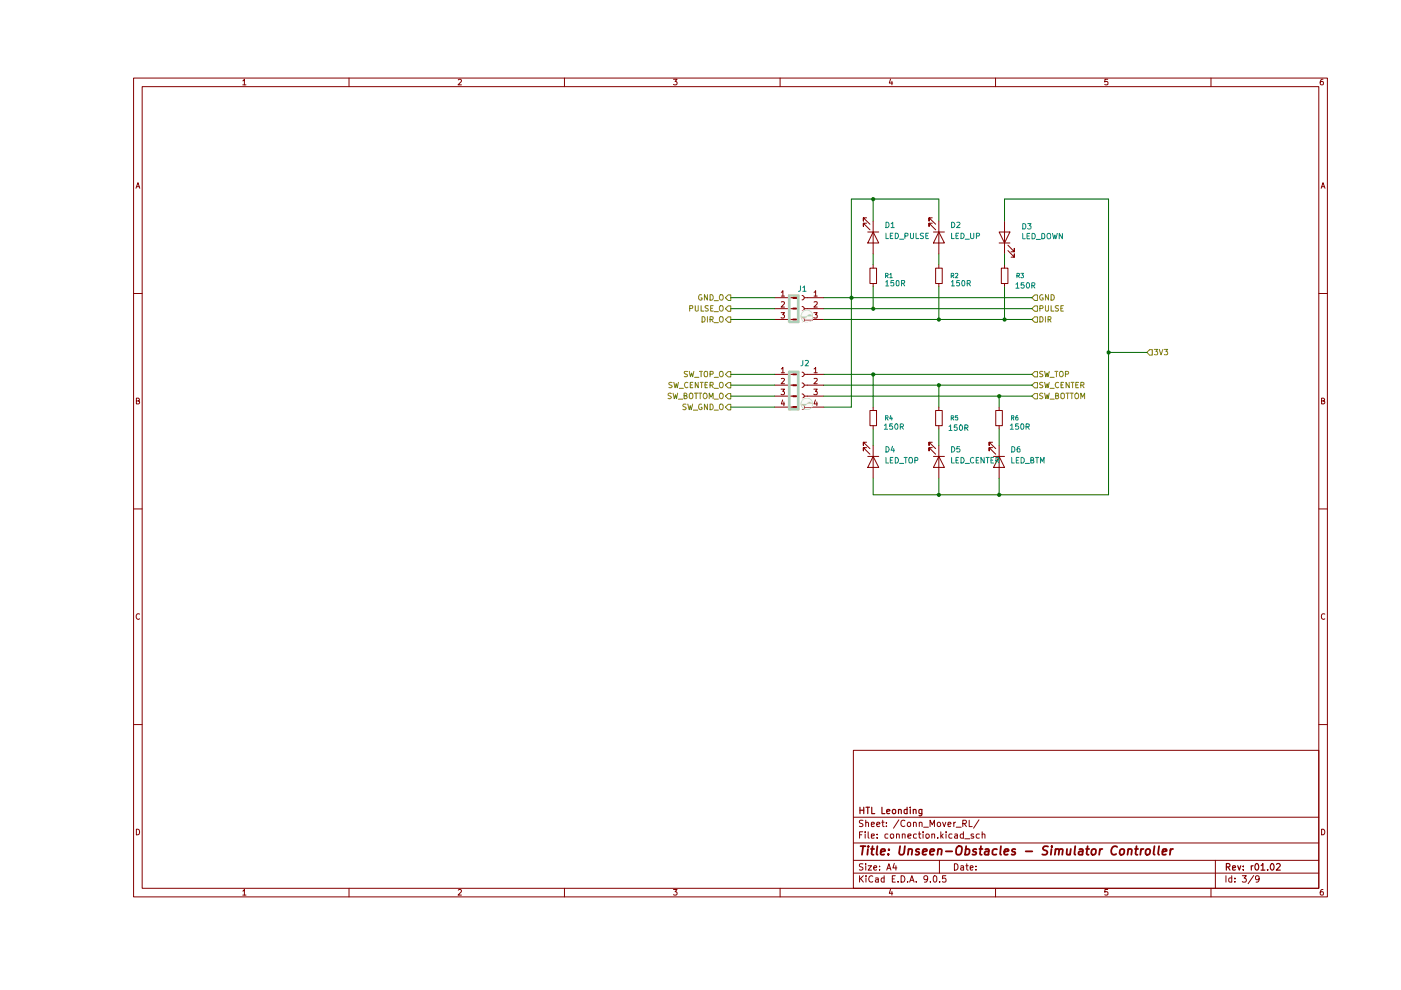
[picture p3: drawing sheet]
(kicad_sch
 (version 20250114)
 (generator "eeschema")
 (generator_version "9.0")
 (paper "A4")
 (title_block
  (title "Unseen-Obstacles - Simulator Controller")
  (rev "r01.02")
  (company "HTL Leonding"))
 (lib_symbols
  (symbol "Connector:Conn_01x03_Pin"
   (pin_names
    (offset 1.016) (hide yes)) (exclude_from_sim no) (in_bom yes) (on_board yes)
   (property "Reference" "J" (at 0 5.08 0) (effects (font (size 1.27 1.27))))
   (property "Value" "Conn_01x03_Pin" (at 0 -5.08 0) (effects (font (size 1.27 1.27))))
   (property "Footprint" "" (at 0 0 0) (effects (font (size 1.27 1.27)) (hide yes)))
   (property "Datasheet" "~" (at 0 0 0) (effects (font (size 1.27 1.27)) (hide yes)))
   (property "Description" "Generic connector, single row, 01x03, script generated" (at 0 0 0) (effects (font (size 1.27 1.27)) (hide yes)))
   (property "ki_locked" "" (at 0 0 0) (effects (font (size 1.27 1.27))))
   (symbol "Conn_01x03_Pin_1_1"
    (rectangle (start 0.8636 2.667) (end 0 2.413) (stroke (width 0.1524) (type default)) (fill (type outline)))
    (rectangle (start 0.8636 0.127) (end 0 -0.127) (stroke (width 0.1524) (type default)) (fill (type outline)))
    (rectangle (start 0.8636 -2.413) (end 0 -2.667) (stroke (width 0.1524) (type default)) (fill (type outline)))
    (polyline (pts (xy 1.27 2.54) (xy 0.8636 2.54)) (stroke (width 0.1524) (type default)) (fill (type none)))
    (polyline (pts (xy 1.27 0) (xy 0.8636 0)) (stroke (width 0.1524) (type default)) (fill (type none)))
    (polyline (pts (xy 1.27 -2.54) (xy 0.8636 -2.54)) (stroke (width 0.1524) (type default)) (fill (type none)))
    (pin passive line (at 5.08 2.54 180) (length 3.81) (name "Pin_1" (effects (font (size 1.27 1.27)))) (number "1" (effects (font (size 1.27 1.27)))))
    (pin passive line (at 5.08 0 180) (length 3.81) (name "Pin_2" (effects (font (size 1.27 1.27)))) (number "2" (effects (font (size 1.27 1.27)))))
    (pin passive line (at 5.08 -2.54 180) (length 3.81) (name "Pin_3" (effects (font (size 1.27 1.27)))) (number "3" (effects (font (size 1.27 1.27))))))
   (embedded_fonts no))
  (symbol "Connector:Conn_01x03_Socket"
   (pin_names
    (offset 1.016) (hide yes)) (exclude_from_sim no) (in_bom yes) (on_board yes)
   (property "Reference" "J" (at 0 5.08 0) (effects (font (size 1.27 1.27))))
   (property "Value" "Conn_01x03_Socket" (at 0 -5.08 0) (effects (font (size 1.27 1.27))))
   (property "Footprint" "" (at 0 0 0) (effects (font (size 1.27 1.27)) (hide yes)))
   (property "Datasheet" "~" (at 0 0 0) (effects (font (size 1.27 1.27)) (hide yes)))
   (property "Description" "Generic connector, single row, 01x03, script generated" (at 0 0 0) (effects (font (size 1.27 1.27)) (hide yes)))
   (property "ki_locked" "" (at 0 0 0) (effects (font (size 1.27 1.27))))
   (symbol "Conn_01x03_Socket_1_1"
    (polyline (pts (xy -1.27 2.54) (xy -0.508 2.54)) (stroke (width 0.1524) (type default)) (fill (type none)))
    (polyline (pts (xy -1.27 0) (xy -0.508 0)) (stroke (width 0.1524) (type default)) (fill (type none)))
    (polyline (pts (xy -1.27 -2.54) (xy -0.508 -2.54)) (stroke (width 0.1524) (type default)) (fill (type none)))
    (arc (start 0 2.032) (mid -0.5058 2.54) (end 0 3.048) (stroke (width 0.1524) (type default)) (fill (type none)))
    (arc (start 0 -0.508) (mid -0.5058 0) (end 0 0.508) (stroke (width 0.1524) (type default)) (fill (type none)))
    (arc (start 0 -3.048) (mid -0.5058 -2.54) (end 0 -2.032) (stroke (width 0.1524) (type default)) (fill (type none)))
    (pin passive line (at -5.08 2.54 0) (length 3.81) (name "Pin_1" (effects (font (size 1.27 1.27)))) (number "1" (effects (font (size 1.27 1.27)))))
    (pin passive line (at -5.08 0 0) (length 3.81) (name "Pin_2" (effects (font (size 1.27 1.27)))) (number "2" (effects (font (size 1.27 1.27)))))
    (pin passive line (at -5.08 -2.54 0) (length 3.81) (name "Pin_3" (effects (font (size 1.27 1.27)))) (number "3" (effects (font (size 1.27 1.27))))))
   (embedded_fonts no))
  (symbol "Connector:Conn_01x04_Pin"
   (pin_names
    (offset 1.016) (hide yes)) (exclude_from_sim no) (in_bom yes) (on_board yes)
   (property "Reference" "J" (at 0 5.08 0) (effects (font (size 1.27 1.27))))
   (property "Value" "Conn_01x04_Pin" (at 0 -7.62 0) (effects (font (size 1.27 1.27))))
   (property "Footprint" "" (at 0 0 0) (effects (font (size 1.27 1.27)) (hide yes)))
   (property "Datasheet" "~" (at 0 0 0) (effects (font (size 1.27 1.27)) (hide yes)))
   (property "Description" "Generic connector, single row, 01x04, script generated" (at 0 0 0) (effects (font (size 1.27 1.27)) (hide yes)))
   (property "ki_locked" "" (at 0 0 0) (effects (font (size 1.27 1.27))))
   (symbol "Conn_01x04_Pin_1_1"
    (rectangle (start 0.8636 2.667) (end 0 2.413) (stroke (width 0.1524) (type default)) (fill (type outline)))
    (rectangle (start 0.8636 0.127) (end 0 -0.127) (stroke (width 0.1524) (type default)) (fill (type outline)))
    (rectangle (start 0.8636 -2.413) (end 0 -2.667) (stroke (width 0.1524) (type default)) (fill (type outline)))
    (rectangle (start 0.8636 -4.953) (end 0 -5.207) (stroke (width 0.1524) (type default)) (fill (type outline)))
    (polyline (pts (xy 1.27 2.54) (xy 0.8636 2.54)) (stroke (width 0.1524) (type default)) (fill (type none)))
    (polyline (pts (xy 1.27 0) (xy 0.8636 0)) (stroke (width 0.1524) (type default)) (fill (type none)))
    (polyline (pts (xy 1.27 -2.54) (xy 0.8636 -2.54)) (stroke (width 0.1524) (type default)) (fill (type none)))
    (polyline (pts (xy 1.27 -5.08) (xy 0.8636 -5.08)) (stroke (width 0.1524) (type default)) (fill (type none)))
    (pin passive line (at 5.08 2.54 180) (length 3.81) (name "Pin_1" (effects (font (size 1.27 1.27)))) (number "1" (effects (font (size 1.27 1.27)))))
    (pin passive line (at 5.08 0 180) (length 3.81) (name "Pin_2" (effects (font (size 1.27 1.27)))) (number "2" (effects (font (size 1.27 1.27)))))
    (pin passive line (at 5.08 -2.54 180) (length 3.81) (name "Pin_3" (effects (font (size 1.27 1.27)))) (number "3" (effects (font (size 1.27 1.27)))))
    (pin passive line (at 5.08 -5.08 180) (length 3.81) (name "Pin_4" (effects (font (size 1.27 1.27)))) (number "4" (effects (font (size 1.27 1.27))))))
   (embedded_fonts no))
  (symbol "Connector:Conn_01x04_Socket"
   (pin_names
    (offset 1.016) (hide yes)) (exclude_from_sim no) (in_bom yes) (on_board yes)
   (property "Reference" "J" (at 0 5.08 0) (effects (font (size 1.27 1.27))))
   (property "Value" "Conn_01x04_Socket" (at 0 -7.62 0) (effects (font (size 1.27 1.27))))
   (property "Footprint" "" (at 0 0 0) (effects (font (size 1.27 1.27)) (hide yes)))
   (property "Datasheet" "~" (at 0 0 0) (effects (font (size 1.27 1.27)) (hide yes)))
   (property "Description" "Generic connector, single row, 01x04, script generated" (at 0 0 0) (effects (font (size 1.27 1.27)) (hide yes)))
   (property "ki_locked" "" (at 0 0 0) (effects (font (size 1.27 1.27))))
   (symbol "Conn_01x04_Socket_1_1"
    (polyline (pts (xy -1.27 2.54) (xy -0.508 2.54)) (stroke (width 0.1524) (type default)) (fill (type none)))
    (polyline (pts (xy -1.27 0) (xy -0.508 0)) (stroke (width 0.1524) (type default)) (fill (type none)))
    (polyline (pts (xy -1.27 -2.54) (xy -0.508 -2.54)) (stroke (width 0.1524) (type default)) (fill (type none)))
    (polyline (pts (xy -1.27 -5.08) (xy -0.508 -5.08)) (stroke (width 0.1524) (type default)) (fill (type none)))
    (arc (start 0 2.032) (mid -0.5058 2.54) (end 0 3.048) (stroke (width 0.1524) (type default)) (fill (type none)))
    (arc (start 0 -0.508) (mid -0.5058 0) (end 0 0.508) (stroke (width 0.1524) (type default)) (fill (type none)))
    (arc (start 0 -3.048) (mid -0.5058 -2.54) (end 0 -2.032) (stroke (width 0.1524) (type default)) (fill (type none)))
    (arc (start 0 -5.588) (mid -0.5058 -5.08) (end 0 -4.572) (stroke (width 0.1524) (type default)) (fill (type none)))
    (pin passive line (at -5.08 2.54 0) (length 3.81) (name "Pin_1" (effects (font (size 1.27 1.27)))) (number "1" (effects (font (size 1.27 1.27)))))
    (pin passive line (at -5.08 0 0) (length 3.81) (name "Pin_2" (effects (font (size 1.27 1.27)))) (number "2" (effects (font (size 1.27 1.27)))))
    (pin passive line (at -5.08 -2.54 0) (length 3.81) (name "Pin_3" (effects (font (size 1.27 1.27)))) (number "3" (effects (font (size 1.27 1.27)))))
    (pin passive line (at -5.08 -5.08 0) (length 3.81) (name "Pin_4" (effects (font (size 1.27 1.27)))) (number "4" (effects (font (size 1.27 1.27))))))
   (embedded_fonts no))
  (symbol "Device:LED"
   (pin_numbers (hide yes))
   (pin_names
    (offset 1.016) (hide yes)) (exclude_from_sim no) (in_bom yes) (on_board yes)
   (property "Reference" "D" (at 0 2.54 0) (effects (font (size 1.27 1.27))))
   (property "Value" "LED" (at 0 -2.54 0) (effects (font (size 1.27 1.27))))
   (property "Footprint" "" (at 0 0 0) (effects (font (size 1.27 1.27)) (hide yes)))
   (property "Datasheet" "~" (at 0 0 0) (effects (font (size 1.27 1.27)) (hide yes)))
   (property "Description" "Light emitting diode" (at 0 0 0) (effects (font (size 1.27 1.27)) (hide yes)))
   (property "Sim.Pins" "1=K 2=A" (at 0 0 0) (effects (font (size 1.27 1.27)) (hide yes)))
   (symbol "LED_0_1"
    (polyline (pts (xy -3.048 -0.762) (xy -4.572 -2.286) (xy -3.81 -2.286) (xy -4.572 -2.286) (xy -4.572 -1.524)) (stroke (width 0) (type default)) (fill (type none)))
    (polyline (pts (xy -1.778 -0.762) (xy -3.302 -2.286) (xy -2.54 -2.286) (xy -3.302 -2.286) (xy -3.302 -1.524)) (stroke (width 0) (type default)) (fill (type none)))
    (polyline (pts (xy -1.27 0) (xy 1.27 0)) (stroke (width 0) (type default)) (fill (type none)))
    (polyline (pts (xy -1.27 -1.27) (xy -1.27 1.27)) (stroke (width 0.254) (type default)) (fill (type none)))
    (polyline (pts (xy 1.27 -1.27) (xy 1.27 1.27) (xy -1.27 0) (xy 1.27 -1.27)) (stroke (width 0.254) (type default)) (fill (type none))))
   (symbol "LED_1_1"
    (pin passive line (at -3.81 0 0) (length 2.54) (name "K" (effects (font (size 1.27 1.27)))) (number "1" (effects (font (size 1.27 1.27)))))
    (pin passive line (at 3.81 0 180) (length 2.54) (name "A" (effects (font (size 1.27 1.27)))) (number "2" (effects (font (size 1.27 1.27))))))
   (embedded_fonts no))
  (symbol "Device:R_Small"
   (pin_numbers (hide yes))
   (pin_names
    (offset 0.254) (hide yes)) (exclude_from_sim no) (in_bom yes) (on_board yes)
   (property "Reference" "R" (at 0 0 90) (effects (font (size 1.016 1.016))))
   (property "Value" "R_Small" (at 1.778 0 90) (effects (font (size 1.27 1.27))))
   (property "Footprint" "" (at 0 0 0) (effects (font (size 1.27 1.27)) (hide yes)))
   (property "Datasheet" "~" (at 0 0 0) (effects (font (size 1.27 1.27)) (hide yes)))
   (property "Description" "Resistor, small symbol" (at 0 0 0) (effects (font (size 1.27 1.27)) (hide yes)))
   (symbol "R_Small_0_1"
    (rectangle (start -0.762 1.778) (end 0.762 -1.778) (stroke (width 0.2032) (type default)) (fill (type none))))
   (symbol "R_Small_1_1"
    (pin passive line (at 0 2.54 270) (length 0.762) (name "~" (effects (font (size 1.27 1.27)))) (number "1" (effects (font (size 1.27 1.27)))))
    (pin passive line (at 0 -2.54 90) (length 0.762) (name "~" (effects (font (size 1.27 1.27)))) (number "2" (effects (font (size 1.27 1.27))))))
   (embedded_fonts no)))
 (junction
  (at 210.82 106.68)
  (diameter 0)
  (color 0 0 0 0))
 (junction
  (at 176.53 60.96)
  (diameter 0)
  (color 0 0 0 0))
 (junction
  (at 210.82 83.82)
  (diameter 0)
  (color 0 0 0 0))
 (junction
  (at 236.22 73.66)
  (diameter 0)
  (color 0 0 0 0))
 (junction
  (at 196.85 81.28)
  (diameter 0)
  (color 0 0 0 0))
 (junction
  (at 181.61 78.74)
  (diameter 0)
  (color 0 0 0 0))
 (junction
  (at 196.85 66.04)
  (diameter 0)
  (color 0 0 0 0))
 (junction
  (at 196.85 106.68)
  (diameter 0)
  (color 0 0 0 0))
 (junction
  (at 212.09 66.04)
  (diameter 0)
  (color 0 0 0 0))
 (junction
  (at 181.61 38.1)
  (diameter 0)
  (color 0 0 0 0))
 (junction
  (at 181.61 63.5)
  (diameter 0)
  (color 0 0 0 0))
 (wire
  (pts (xy 181.61 78.74) (xy 218.44 78.74))
  (stroke (width 0) (type default)))
 (wire
  (pts (xy 196.85 81.28) (xy 196.85 86.36))
  (stroke (width 0) (type default)))
 (wire
  (pts (xy 196.85 81.28) (xy 218.44 81.28))
  (stroke (width 0) (type default)))
 (wire
  (pts (xy 212.09 58.42) (xy 212.09 66.04))
  (stroke (width 0) (type default)))
 (wire
  (pts (xy 196.85 91.44) (xy 196.85 95.25))
  (stroke (width 0) (type default)))
 (wire
  (pts (xy 196.85 58.42) (xy 196.85 66.04))
  (stroke (width 0) (type default)))
 (wire
  (pts (xy 181.61 38.1) (xy 181.61 43.18))
  (stroke (width 0) (type default)))
 (wire
  (pts (xy 236.22 106.68) (xy 210.82 106.68))
  (stroke (width 0) (type default)))
 (wire
  (pts (xy 212.09 38.1) (xy 212.09 43.18))
  (stroke (width 0) (type default)))
 (wire
  (pts (xy 148.59 63.5) (xy 158.75 63.5))
  (stroke (width 0) (type default)))
 (wire
  (pts (xy 148.59 83.82) (xy 158.75 83.82))
  (stroke (width 0) (type default)))
 (wire
  (pts (xy 176.53 86.36) (xy 170.18 86.36))
  (stroke (width 0) (type default)))
 (wire
  (pts (xy 176.53 38.1) (xy 176.53 60.96))
  (stroke (width 0) (type default)))
 (wire
  (pts (xy 170.18 81.28) (xy 196.85 81.28))
  (stroke (width 0) (type default)))
 (wire
  (pts (xy 148.59 78.74) (xy 158.75 78.74))
  (stroke (width 0) (type default)))
 (wire
  (pts (xy 170.18 83.82) (xy 210.82 83.82))
  (stroke (width 0) (type default)))
 (wire
  (pts (xy 170.18 60.96) (xy 176.53 60.96))
  (stroke (width 0) (type default)))
 (wire
  (pts (xy 176.53 60.96) (xy 218.44 60.96))
  (stroke (width 0) (type default)))
 (wire
  (pts (xy 170.18 78.74) (xy 181.61 78.74))
  (stroke (width 0) (type default)))
 (wire
  (pts (xy 210.82 83.82) (xy 218.44 83.82))
  (stroke (width 0) (type default)))
 (wire
  (pts (xy 176.53 38.1) (xy 181.61 38.1))
  (stroke (width 0) (type default)))
 (wire
  (pts (xy 170.18 63.5) (xy 181.61 63.5))
  (stroke (width 0) (type default)))
 (wire
  (pts (xy 181.61 63.5) (xy 218.44 63.5))
  (stroke (width 0) (type default)))
 (wire
  (pts (xy 148.59 86.36) (xy 158.75 86.36))
  (stroke (width 0) (type default)))
 (wire
  (pts (xy 196.85 102.87) (xy 196.85 106.68))
  (stroke (width 0) (type default)))
 (wire
  (pts (xy 181.61 58.42) (xy 181.61 63.5))
  (stroke (width 0) (type default)))
 (wire
  (pts (xy 148.59 81.28) (xy 158.75 81.28))
  (stroke (width 0) (type default)))
 (wire
  (pts (xy 196.85 106.68) (xy 181.61 106.68))
  (stroke (width 0) (type default)))
 (wire
  (pts (xy 148.59 66.04) (xy 158.75 66.04))
  (stroke (width 0) (type default)))
 (wire
  (pts (xy 181.61 91.44) (xy 181.61 95.25))
  (stroke (width 0) (type default)))
 (wire
  (pts (xy 212.09 66.04) (xy 218.44 66.04))
  (stroke (width 0) (type default)))
 (wire
  (pts (xy 210.82 83.82) (xy 210.82 86.36))
  (stroke (width 0) (type default)))
 (wire
  (pts (xy 176.53 60.96) (xy 176.53 86.36))
  (stroke (width 0) (type default)))
 (wire
  (pts (xy 245.11 73.66) (xy 236.22 73.66))
  (stroke (width 0) (type default)))
 (wire
  (pts (xy 210.82 106.68) (xy 196.85 106.68))
  (stroke (width 0) (type default)))
 (wire
  (pts (xy 210.82 102.87) (xy 210.82 106.68))
  (stroke (width 0) (type default)))
 (wire
  (pts (xy 181.61 78.74) (xy 181.61 86.36))
  (stroke (width 0) (type default)))
 (wire
  (pts (xy 236.22 38.1) (xy 236.22 73.66))
  (stroke (width 0) (type default)))
 (wire
  (pts (xy 196.85 66.04) (xy 212.09 66.04))
  (stroke (width 0) (type default)))
 (wire
  (pts (xy 181.61 50.8) (xy 181.61 53.34))
  (stroke (width 0) (type default)))
 (wire
  (pts (xy 212.09 50.8) (xy 212.09 53.34))
  (stroke (width 0) (type default)))
 (wire
  (pts (xy 181.61 102.87) (xy 181.61 106.68))
  (stroke (width 0) (type default)))
 (wire
  (pts (xy 196.85 38.1) (xy 196.85 43.18))
  (stroke (width 0) (type default)))
 (wire
  (pts (xy 210.82 91.44) (xy 210.82 95.25))
  (stroke (width 0) (type default)))
 (wire
  (pts (xy 148.59 60.96) (xy 158.75 60.96))
  (stroke (width 0) (type default)))
 (wire
  (pts (xy 170.18 66.04) (xy 196.85 66.04))
  (stroke (width 0) (type default)))
 (wire
  (pts (xy 196.85 50.8) (xy 196.85 53.34))
  (stroke (width 0) (type default)))
 (wire
  (pts (xy 181.61 38.1) (xy 196.85 38.1))
  (stroke (width 0) (type default)))
 (wire
  (pts (xy 236.22 73.66) (xy 236.22 106.68))
  (stroke (width 0) (type default)))
 (wire
  (pts (xy 236.22 38.1) (xy 212.09 38.1))
  (stroke (width 0) (type default)))
 (hierarchical_label "SW_CENTER_O"
  (shape output)
  (at 148.59 81.28 180)
  (effects (font (size 1.27 1.27)) (justify right)))
 (hierarchical_label "SW_BOTTOM"
  (shape input)
  (at 218.44 83.82 0)
  (effects (font (size 1.27 1.27)) (justify left)))
 (hierarchical_label "SW_TOP"
  (shape input)
  (at 218.44 78.74 0)
  (effects (font (size 1.27 1.27)) (justify left)))
 (hierarchical_label "GND"
  (shape input)
  (at 218.44 60.96 0)
  (effects (font (size 1.27 1.27)) (justify left)))
 (hierarchical_label "SW_TOP_O"
  (shape output)
  (at 148.59 78.74 180)
  (effects (font (size 1.27 1.27)) (justify right)))
 (hierarchical_label "SW_CENTER"
  (shape input)
  (at 218.44 81.28 0)
  (effects (font (size 1.27 1.27)) (justify left)))
 (hierarchical_label "SW_BOTTOM_O"
  (shape output)
  (at 148.59 83.82 180)
  (effects (font (size 1.27 1.27)) (justify right)))
 (hierarchical_label "PULSE_O"
  (shape output)
  (at 148.59 63.5 180)
  (effects (font (size 1.27 1.27)) (justify right)))
 (hierarchical_label "GND_O"
  (shape output)
  (at 148.59 60.96 180)
  (effects (font (size 1.27 1.27)) (justify right)))
 (hierarchical_label "DIR_O"
  (shape output)
  (at 148.59 66.04 180)
  (effects (font (size 1.27 1.27)) (justify right)))
 (hierarchical_label "3V3"
  (shape input)
  (at 245.11 73.66 0)
  (effects (font (size 1.27 1.27)) (justify left)))
 (hierarchical_label "SW_GND_O"
  (shape output)
  (at 148.59 86.36 180)
  (effects (font (size 1.27 1.27)) (justify right)))
 (hierarchical_label "PULSE"
  (shape input)
  (at 218.44 63.5 0)
  (effects (font (size 1.27 1.27)) (justify left)))
 (hierarchical_label "DIR"
  (shape input)
  (at 218.44 66.04 0)
  (effects (font (size 1.27 1.27)) (justify left)))
 (symbol
  (lib_id "Device:LED")
  (at 181.61 46.99 270)
  (unit 1)
  (exclude_from_sim no)
  (in_bom yes)
  (on_board yes)
  (dnp no)
  (fields_autoplaced yes)
  (property "Reference" "D1" (at 184.15 44.1324 90) (effects (font (size 1.27 1.27)) (justify left)))
  (property "Value" "LED_PULSE" (at 184.15 46.6724 90) (effects (font (size 1.27 1.27)) (justify left)))
  (property "Footprint" "LED_SMD:LED_0805_2012Metric" (at 181.61 46.99 0) (effects (font (size 1.27 1.27)) (hide yes)))
  (property "Datasheet" "~" (at 181.61 46.99 0) (effects (font (size 1.27 1.27)) (hide yes)))
  (property "Description" "Light emitting diode" (at 181.61 46.99 0) (effects (font (size 1.27 1.27)) (hide yes)))
  (property "Sim.Pins" "1=K 2=A" (at 181.61 46.99 0) (effects (font (size 1.27 1.27)) (hide yes)))
  (pin "2")
  (pin "1")
  (instances (project "simulator" (path "" (reference "D13") (unit 1)) (path "" (reference "D1") (unit 1)) (path "" (reference "D19") (unit 1)) (path "" (reference "D7") (unit 1)))))
 (symbol
  (lib_id "Device:R_Small")
  (at 181.61 55.88 0)
  (unit 1)
  (exclude_from_sim no)
  (in_bom yes)
  (on_board yes)
  (dnp no)
  (property "Reference" "R1" (at 184.15 55.8799 0) (effects (font (size 1.016 1.016)) (justify left)))
  (property "Value" "150R" (at 184.15 57.658 0) (effects (font (size 1.27 1.27)) (justify left)))
  (property "Footprint" "Resistor_SMD:R_0805_2012Metric_Pad1.20x1.40mm_HandSolder" (at 181.61 55.88 0) (effects (font (size 1.27 1.27)) (hide yes)))
  (property "Datasheet" "~" (at 181.61 55.88 0) (effects (font (size 1.27 1.27)) (hide yes)))
  (property "Description" "Resistor, small symbol" (at 181.61 55.88 0) (effects (font (size 1.27 1.27)) (hide yes)))
  (property "Preis ex. USt ca. EUR" "" (at 181.61 55.88 0) (effects (font (size 1.27 1.27)) (hide yes)))
  (property "Link1" "" (at 181.61 55.88 0) (effects (font (size 1.27 1.27)) (hide yes)))
  (property "Link2" "" (at 181.61 55.88 0) (effects (font (size 1.27 1.27)) (hide yes)))
  (property "Link3" "" (at 181.61 55.88 0) (effects (font (size 1.27 1.27)) (hide yes)))
  (pin "1")
  (pin "2")
  (instances (project "simulator" (path "" (reference "R13") (unit 1)) (path "" (reference "R1") (unit 1)) (path "" (reference "R19") (unit 1)) (path "" (reference "R7") (unit 1)))))
 (symbol
  (lib_id "Device:LED")
  (at 181.61 99.06 270)
  (unit 1)
  (exclude_from_sim no)
  (in_bom yes)
  (on_board yes)
  (dnp no)
  (fields_autoplaced yes)
  (property "Reference" "D4" (at 184.15 96.2024 90) (effects (font (size 1.27 1.27)) (justify left)))
  (property "Value" "LED_TOP" (at 184.15 98.7424 90) (effects (font (size 1.27 1.27)) (justify left)))
  (property "Footprint" "LED_SMD:LED_0805_2012Metric" (at 181.61 99.06 0) (effects (font (size 1.27 1.27)) (hide yes)))
  (property "Datasheet" "~" (at 181.61 99.06 0) (effects (font (size 1.27 1.27)) (hide yes)))
  (property "Description" "Light emitting diode" (at 181.61 99.06 0) (effects (font (size 1.27 1.27)) (hide yes)))
  (property "Sim.Pins" "1=K 2=A" (at 181.61 99.06 0) (effects (font (size 1.27 1.27)) (hide yes)))
  (pin "2")
  (pin "1")
  (instances (project "simulator" (path "" (reference "D16") (unit 1)) (path "" (reference "D4") (unit 1)) (path "" (reference "D22") (unit 1)) (path "" (reference "D10") (unit 1)))))
 (symbol
  (lib_id "Device:R_Small")
  (at 181.61 88.9 180)
  (unit 1)
  (exclude_from_sim no)
  (in_bom yes)
  (on_board yes)
  (dnp no)
  (property "Reference" "R4" (at 184.15 88.8999 0) (effects (font (size 1.016 1.016)) (justify right)))
  (property "Value" "150R" (at 188.976 90.932 0) (effects (font (size 1.27 1.27)) (justify left)))
  (property "Footprint" "Resistor_SMD:R_0805_2012Metric_Pad1.20x1.40mm_HandSolder" (at 181.61 88.9 0) (effects (font (size 1.27 1.27)) (hide yes)))
  (property "Datasheet" "~" (at 181.61 88.9 0) (effects (font (size 1.27 1.27)) (hide yes)))
  (property "Description" "Resistor, small symbol" (at 181.61 88.9 0) (effects (font (size 1.27 1.27)) (hide yes)))
  (property "Preis ex. USt ca. EUR" "" (at 181.61 88.9 0) (effects (font (size 1.27 1.27)) (hide yes)))
  (property "Link1" "" (at 181.61 88.9 0) (effects (font (size 1.27 1.27)) (hide yes)))
  (property "Link2" "" (at 181.61 88.9 0) (effects (font (size 1.27 1.27)) (hide yes)))
  (property "Link3" "" (at 181.61 88.9 0) (effects (font (size 1.27 1.27)) (hide yes)))
  (pin "1")
  (pin "2")
  (instances (project "simulator" (path "" (reference "R16") (unit 1)) (path "" (reference "R4") (unit 1)) (path "" (reference "R22") (unit 1)) (path "" (reference "R10") (unit 1)))))
 (symbol
  (lib_id "Connector:Conn_01x03_Socket")
  (at 165.1 63.5 0)
  (mirror y)
  (unit 1)
  (exclude_from_sim no)
  (in_bom yes)
  (on_board yes)
  (dnp no)
  (property "Reference" "J1" (at 166.37 58.928 0) (effects (font (size 1.27 1.27)) (justify left)))
  (property "Value" "Conn_01x03_Socket" (at 163.83 64.7699 0) (effects (font (size 1.27 1.27)) (justify left) (hide yes)))
  (property "Footprint" "Connector_JST:JST_XH_B3B-XH-A_1x03_P2.50mm_Vertical" (at 165.1 63.5 0) (effects (font (size 1.27 1.27)) (hide yes)))
  (property "Datasheet" "~" (at 165.1 63.5 0) (effects (font (size 1.27 1.27)) (hide yes)))
  (property "Description" "Generic connector, single row, 01x03, script generated" (at 165.1 63.5 0) (effects (font (size 1.27 1.27)) (hide yes)))
  (pin "3")
  (pin "2")
  (pin "1")
  (instances (project "" (path "" (reference "J5") (unit 1)) (path "" (reference "J1") (unit 1)) (path "" (reference "J7") (unit 1)) (path "" (reference "J3") (unit 1)))))
 (symbol
  (lib_id "Device:LED")
  (at 210.82 99.06 270)
  (unit 1)
  (exclude_from_sim no)
  (in_bom yes)
  (on_board yes)
  (dnp no)
  (fields_autoplaced yes)
  (property "Reference" "D6" (at 213.36 96.2024 90) (effects (font (size 1.27 1.27)) (justify left)))
  (property "Value" "LED_BTM" (at 213.36 98.7424 90) (effects (font (size 1.27 1.27)) (justify left)))
  (property "Footprint" "LED_SMD:LED_0805_2012Metric" (at 210.82 99.06 0) (effects (font (size 1.27 1.27)) (hide yes)))
  (property "Datasheet" "~" (at 210.82 99.06 0) (effects (font (size 1.27 1.27)) (hide yes)))
  (property "Description" "Light emitting diode" (at 210.82 99.06 0) (effects (font (size 1.27 1.27)) (hide yes)))
  (property "Sim.Pins" "1=K 2=A" (at 210.82 99.06 0) (effects (font (size 1.27 1.27)) (hide yes)))
  (pin "2")
  (pin "1")
  (instances (project "simulator" (path "" (reference "D18") (unit 1)) (path "" (reference "D6") (unit 1)) (path "" (reference "D24") (unit 1)) (path "" (reference "D12") (unit 1)))))
 (symbol
  (lib_id "Device:R_Small")
  (at 196.85 55.88 0)
  (unit 1)
  (exclude_from_sim no)
  (in_bom yes)
  (on_board yes)
  (dnp no)
  (property "Reference" "R2" (at 199.39 55.8799 0) (effects (font (size 1.016 1.016)) (justify left)))
  (property "Value" "150R" (at 199.39 57.658 0) (effects (font (size 1.27 1.27)) (justify left)))
  (property "Footprint" "Resistor_SMD:R_0805_2012Metric_Pad1.20x1.40mm_HandSolder" (at 196.85 55.88 0) (effects (font (size 1.27 1.27)) (hide yes)))
  (property "Datasheet" "~" (at 196.85 55.88 0) (effects (font (size 1.27 1.27)) (hide yes)))
  (property "Description" "Resistor, small symbol" (at 196.85 55.88 0) (effects (font (size 1.27 1.27)) (hide yes)))
  (property "Preis ex. USt ca. EUR" "" (at 196.85 55.88 0) (effects (font (size 1.27 1.27)) (hide yes)))
  (property "Link1" "" (at 196.85 55.88 0) (effects (font (size 1.27 1.27)) (hide yes)))
  (property "Link2" "" (at 196.85 55.88 0) (effects (font (size 1.27 1.27)) (hide yes)))
  (property "Link3" "" (at 196.85 55.88 0) (effects (font (size 1.27 1.27)) (hide yes)))
  (pin "1")
  (pin "2")
  (instances (project "simulator" (path "" (reference "R14") (unit 1)) (path "" (reference "R2") (unit 1)) (path "" (reference "R20") (unit 1)) (path "" (reference "R8") (unit 1)))))
 (symbol
  (lib_id "Connector:Conn_01x04_Socket")
  (at 165.1 81.28 0)
  (mirror y)
  (unit 1)
  (exclude_from_sim no)
  (in_bom yes)
  (on_board yes)
  (dnp no)
  (fields_autoplaced yes)
  (property "Reference" "J2" (at 165.735 76.2 0) (effects (font (size 1.27 1.27))))
  (property "Value" "Conn_01x04_Socket" (at 163.83 83.8199 0) (effects (font (size 1.27 1.27)) (justify left) (hide yes)))
  (property "Footprint" "Connector_Extra:JST_XH_B4B-XH-A_1x04_P2.54mm_Vertical" (at 165.1 81.28 0) (effects (font (size 1.27 1.27)) (hide yes)))
  (property "Datasheet" "~" (at 165.1 81.28 0) (effects (font (size 1.27 1.27)) (hide yes)))
  (property "Description" "Generic connector, single row, 01x04, script generated" (at 165.1 81.28 0) (effects (font (size 1.27 1.27)) (hide yes)))
  (pin "2")
  (pin "3")
  (pin "4")
  (pin "1")
  (instances (project "simulator" (path "" (reference "J6") (unit 1)) (path "" (reference "J2") (unit 1)) (path "" (reference "J8") (unit 1)) (path "" (reference "J4") (unit 1)))))
 (symbol
  (lib_id "Device:LED")
  (at 196.85 99.06 270)
  (unit 1)
  (exclude_from_sim no)
  (in_bom yes)
  (on_board yes)
  (dnp no)
  (fields_autoplaced yes)
  (property "Reference" "D5" (at 199.39 96.2024 90) (effects (font (size 1.27 1.27)) (justify left)))
  (property "Value" "LED_CENTER" (at 199.39 98.7424 90) (effects (font (size 1.27 1.27)) (justify left)))
  (property "Footprint" "LED_SMD:LED_0805_2012Metric" (at 196.85 99.06 0) (effects (font (size 1.27 1.27)) (hide yes)))
  (property "Datasheet" "~" (at 196.85 99.06 0) (effects (font (size 1.27 1.27)) (hide yes)))
  (property "Description" "Light emitting diode" (at 196.85 99.06 0) (effects (font (size 1.27 1.27)) (hide yes)))
  (property "Sim.Pins" "1=K 2=A" (at 196.85 99.06 0) (effects (font (size 1.27 1.27)) (hide yes)))
  (pin "2")
  (pin "1")
  (instances (project "simulator" (path "" (reference "D17") (unit 1)) (path "" (reference "D5") (unit 1)) (path "" (reference "D23") (unit 1)) (path "" (reference "D11") (unit 1)))))
 (symbol
  (lib_id "Device:LED")
  (at 196.85 46.99 270)
  (unit 1)
  (exclude_from_sim no)
  (in_bom yes)
  (on_board yes)
  (dnp no)
  (property "Reference" "D2" (at 199.39 44.1324 90) (effects (font (size 1.27 1.27)) (justify left)))
  (property "Value" "LED_UP" (at 199.39 46.6724 90) (effects (font (size 1.27 1.27)) (justify left)))
  (property "Footprint" "LED_SMD:LED_0805_2012Metric" (at 196.85 46.99 0) (effects (font (size 1.27 1.27)) (hide yes)))
  (property "Datasheet" "~" (at 196.85 46.99 0) (effects (font (size 1.27 1.27)) (hide yes)))
  (property "Description" "Light emitting diode" (at 196.85 46.99 0) (effects (font (size 1.27 1.27)) (hide yes)))
  (property "Sim.Pins" "1=K 2=A" (at 196.85 46.99 0) (effects (font (size 1.27 1.27)) (hide yes)))
  (pin "2")
  (pin "1")
  (instances (project "simulator" (path "" (reference "D14") (unit 1)) (path "" (reference "D2") (unit 1)) (path "" (reference "D20") (unit 1)) (path "" (reference "D8") (unit 1)))))
 (symbol
  (lib_id "Device:R_Small")
  (at 210.82 88.9 180)
  (unit 1)
  (exclude_from_sim no)
  (in_bom yes)
  (on_board yes)
  (dnp no)
  (property "Reference" "R6" (at 213.36 88.8999 0) (effects (font (size 1.016 1.016)) (justify right)))
  (property "Value" "150R" (at 218.186 90.932 0) (effects (font (size 1.27 1.27)) (justify left)))
  (property "Footprint" "Resistor_SMD:R_0805_2012Metric_Pad1.20x1.40mm_HandSolder" (at 210.82 88.9 0) (effects (font (size 1.27 1.27)) (hide yes)))
  (property "Datasheet" "~" (at 210.82 88.9 0) (effects (font (size 1.27 1.27)) (hide yes)))
  (property "Description" "Resistor, small symbol" (at 210.82 88.9 0) (effects (font (size 1.27 1.27)) (hide yes)))
  (property "Preis ex. USt ca. EUR" "" (at 210.82 88.9 0) (effects (font (size 1.27 1.27)) (hide yes)))
  (property "Link1" "" (at 210.82 88.9 0) (effects (font (size 1.27 1.27)) (hide yes)))
  (property "Link2" "" (at 210.82 88.9 0) (effects (font (size 1.27 1.27)) (hide yes)))
  (property "Link3" "" (at 210.82 88.9 0) (effects (font (size 1.27 1.27)) (hide yes)))
  (pin "1")
  (pin "2")
  (instances (project "simulator" (path "" (reference "R18") (unit 1)) (path "" (reference "R6") (unit 1)) (path "" (reference "R24") (unit 1)) (path "" (reference "R12") (unit 1)))))
 (symbol
  (lib_id "Connector:Conn_01x04_Pin")
  (at 163.83 81.28 0)
  (mirror y)
  (unit 1)
  (exclude_from_sim yes)
  (in_bom yes)
  (on_board no)
  (dnp no)
  (fields_autoplaced yes)
  (property "Reference" "J2.1" (at 165.1 82.5499 0) (effects (font (size 1.27 1.27)) (justify right) (hide yes)))
  (property "Value" "Conn_01x04_Pin" (at 163.195 76.2 0) (effects (font (size 1.27 1.27)) (hide yes)))
  (property "Footprint" "" (at 163.83 81.28 0) (effects (font (size 1.27 1.27)) (hide yes)))
  (property "Datasheet" "~" (at 163.83 81.28 0) (effects (font (size 1.27 1.27)) (hide yes)))
  (property "Description" "Generic connector, single row, 01x04, script generated" (at 163.83 81.28 0) (effects (font (size 1.27 1.27)) (hide yes)))
  (pin "2")
  (pin "4")
  (pin "1")
  (pin "3")
  (instances (project "simulator" (path "" (reference "J2.3") (unit 1)) (path "" (reference "J2.1") (unit 1)) (path "" (reference "J2.4") (unit 1)) (path "" (reference "J2.2") (unit 1)))))
 (symbol
  (lib_id "Device:R_Small")
  (at 212.09 55.88 0)
  (unit 1)
  (exclude_from_sim no)
  (in_bom yes)
  (on_board yes)
  (dnp no)
  (property "Reference" "R3" (at 214.63 55.8799 0) (effects (font (size 1.016 1.016)) (justify left)))
  (property "Value" "150R" (at 214.376 58.166 0) (effects (font (size 1.27 1.27)) (justify left)))
  (property "Footprint" "Resistor_SMD:R_0805_2012Metric_Pad1.20x1.40mm_HandSolder" (at 212.09 55.88 0) (effects (font (size 1.27 1.27)) (hide yes)))
  (property "Datasheet" "~" (at 212.09 55.88 0) (effects (font (size 1.27 1.27)) (hide yes)))
  (property "Description" "Resistor, small symbol" (at 212.09 55.88 0) (effects (font (size 1.27 1.27)) (hide yes)))
  (property "Preis ex. USt ca. EUR" "" (at 212.09 55.88 0) (effects (font (size 1.27 1.27)) (hide yes)))
  (property "Link1" "" (at 212.09 55.88 0) (effects (font (size 1.27 1.27)) (hide yes)))
  (property "Link2" "" (at 212.09 55.88 0) (effects (font (size 1.27 1.27)) (hide yes)))
  (property "Link3" "" (at 212.09 55.88 0) (effects (font (size 1.27 1.27)) (hide yes)))
  (pin "1")
  (pin "2")
  (instances (project "simulator" (path "" (reference "R15") (unit 1)) (path "" (reference "R3") (unit 1)) (path "" (reference "R21") (unit 1)) (path "" (reference "R9") (unit 1)))))
 (symbol
  (lib_id "Connector:Conn_01x03_Pin")
  (at 163.83 63.5 0)
  (mirror y)
  (unit 1)
  (exclude_from_sim yes)
  (in_bom yes)
  (on_board no)
  (dnp no)
  (property "Reference" "J1.1" (at 163.195 55.88 0) (effects (font (size 1.27 1.27)) (hide yes)))
  (property "Value" "Conn_01x03_Pin" (at 163.195 58.42 0) (effects (font (size 1.27 1.27)) (hide yes)))
  (property "Footprint" "" (at 163.83 63.5 0) (effects (font (size 1.27 1.27)) (hide yes)))
  (property "Datasheet" "~" (at 163.83 63.5 0) (effects (font (size 1.27 1.27)) (hide yes)))
  (property "Description" "Generic connector, single row, 01x03, script generated" (at 163.83 63.5 0) (effects (font (size 1.27 1.27)) (hide yes)))
  (pin "2")
  (pin "1")
  (pin "3")
  (instances (project "" (path "" (reference "J11") (unit 1)) (path "" (reference "J1.1") (unit 1)) (path "" (reference "J12") (unit 1)) (path "" (reference "J10") (unit 1)))))
 (symbol
  (lib_id "Device:LED")
  (at 212.09 46.99 90)
  (unit 1)
  (exclude_from_sim no)
  (in_bom yes)
  (on_board yes)
  (dnp no)
  (property "Reference" "D3" (at 215.9 44.45 90) (effects (font (size 1.27 1.27)) (justify right)))
  (property "Value" "LED_DOWN" (at 215.9 46.736 90) (effects (font (size 1.27 1.27)) (justify right)))
  (property "Footprint" "LED_SMD:LED_0805_2012Metric" (at 212.09 46.99 0) (effects (font (size 1.27 1.27)) (hide yes)))
  (property "Datasheet" "~" (at 212.09 46.99 0) (effects (font (size 1.27 1.27)) (hide yes)))
  (property "Description" "Light emitting diode" (at 212.09 46.99 0) (effects (font (size 1.27 1.27)) (hide yes)))
  (property "Sim.Pins" "1=K 2=A" (at 212.09 46.99 0) (effects (font (size 1.27 1.27)) (hide yes)))
  (pin "2")
  (pin "1")
  (instances (project "simulator" (path "" (reference "D15") (unit 1)) (path "" (reference "D3") (unit 1)) (path "" (reference "D21") (unit 1)) (path "" (reference "D9") (unit 1)))))
 (symbol
  (lib_id "Device:R_Small")
  (at 196.85 88.9 180)
  (unit 1)
  (exclude_from_sim no)
  (in_bom yes)
  (on_board yes)
  (dnp no)
  (property "Reference" "R5" (at 199.39 88.8999 0) (effects (font (size 1.016 1.016)) (justify right)))
  (property "Value" "150R" (at 203.962 91.186 0) (effects (font (size 1.27 1.27)) (justify left)))
  (property "Footprint" "Resistor_SMD:R_0805_2012Metric_Pad1.20x1.40mm_HandSolder" (at 196.85 88.9 0) (effects (font (size 1.27 1.27)) (hide yes)))
  (property "Datasheet" "~" (at 196.85 88.9 0) (effects (font (size 1.27 1.27)) (hide yes)))
  (property "Description" "Resistor, small symbol" (at 196.85 88.9 0) (effects (font (size 1.27 1.27)) (hide yes)))
  (property "Preis ex. USt ca. EUR" "" (at 196.85 88.9 0) (effects (font (size 1.27 1.27)) (hide yes)))
  (property "Link1" "" (at 196.85 88.9 0) (effects (font (size 1.27 1.27)) (hide yes)))
  (property "Link2" "" (at 196.85 88.9 0) (effects (font (size 1.27 1.27)) (hide yes)))
  (property "Link3" "" (at 196.85 88.9 0) (effects (font (size 1.27 1.27)) (hide yes)))
  (pin "1")
  (pin "2")
  (instances (project "simulator" (path "" (reference "R17") (unit 1)) (path "" (reference "R5") (unit 1)) (path "" (reference "R23") (unit 1)) (path "" (reference "R11") (unit 1))))))
